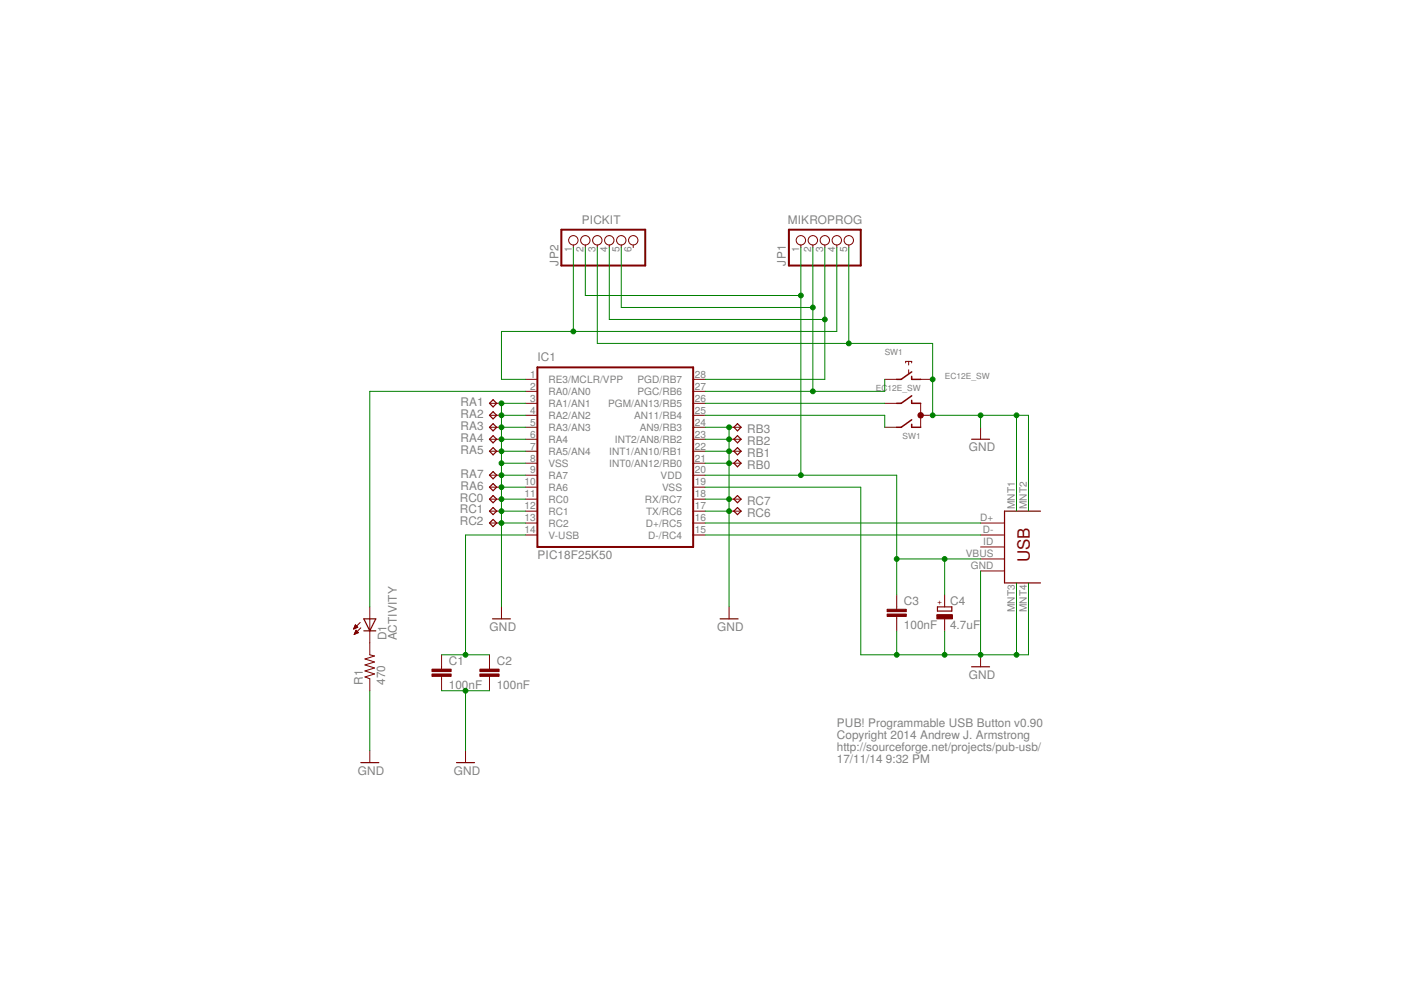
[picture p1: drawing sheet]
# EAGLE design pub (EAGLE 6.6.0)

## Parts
C1  100nF  C-EUC0805  [C0805]
C2  100nF  C-EUC0805  [C0805]
C3  100nF  C-EUC0805  [C0805]
C4  4.7uF  CPOL-EUSMCA  [SMC_A]
D1  ACTIVITY  LEDSML1206  [SML1206]
IC1  PIC18F25K50  PIC18F25K50SO28W  [SO28W]
JP1  MIKROPROG  PINHD-1X5/90  [1X05/90]
JP2  PICKIT  PINHD-1X6/90  [1X06/90]
JP3  USB-MINIB-5PIN  [USB-MINIB]
R1  470  R-US_M1206  [M1206]
RA1  TPB1,27  [B1,27]
RA2  TPB1,27  [B1,27]
RA3  TPB1,27  [B1,27]
RA4  TPB1,27  [B1,27]
RA5  TPB1,27  [B1,27]
RA6  TPB1,27  [B1,27]
RA7  TPB1,27  [B1,27]
RB0  TPB1,27  [B1,27]
RB1  TPB1,27  [B1,27]
RB2  TPB1,27  [B1,27]
RB3  TPB1,27  [B1,27]
RC0  TPB1,27  [B1,27]
RC1  TPB1,27  [B1,27]
RC2  TPB1,27  [B1,27]
RC6  TPB1,27  [B1,27]
RC7  TPB1,27  [B1,27]
SW1  EC12E_SW  [ALPS_EC12E_SW]

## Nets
GND: C1.2 C2.2 C3.2 C4.- IC1.3(RA1/AN1) IC1.4(RA2/AN2) IC1.5(RA3/AN3) IC1.6(RA4) IC1.7(RA5/AN4) IC1.8(VSS) IC1.9(RA7) IC1.10(RA6) IC1.11(RC0) IC1.12(RC1) IC1.13(RC2) IC1.17(TX/RC6) IC1.18(RX/RC7) IC1.19(VSS) IC1.21(INT0/AN12/RB0) IC1.22(INT1/AN10/RB1) IC1.23(INT2/AN8/RB2) IC1.24(AN9/RB3) JP1.5 JP2.3 JP3.GND JP3.MNT1 JP3.MNT2 JP3.MNT3 JP3.MNT4 R1.1 RA1.TP RA2.TP RA3.TP RA4.TP RA5.TP RA6.TP RA7.TP RB0.TP RB1.TP RB2.TP RB3.TP RC0.TP RC1.TP RC2.TP RC6.TP RC7.TP SW1.C SW1.D
N$1: IC1.26(PGM/AN13/RB5) SW1.B
N$2: IC1.25(AN11/RB4) SW1.A
N$3: C1.1 C2.1 IC1.14(V-USB)
N$4: D1.A IC1.2(RA0/AN0)
N$5: IC1.16(D+/RC5) JP3.D+
N$6: IC1.15(D-/RC4) JP3.D-
N$7: C3.1 C4.+ IC1.20(VDD) JP1.1 JP2.2 JP3.VBUS
N$8: IC1.27(PGC/RB6) JP1.2 JP2.5 SW1.E
N$9: IC1.28(PGD/RB7) JP1.3 JP2.4
N$10: IC1.1(RE3/MCLR/VPP) JP1.4 JP2.1
N$20: D1.C R1.2
Unconnected: JP2.6 JP3.ID SW1.GND1(G) SW1.GND2(G)

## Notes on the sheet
- PUB! Programmable USB Button v0.90
- Copyright 2014 Andrew J. Armstrong
- http://sourceforge.net/projects/pub-usb/
